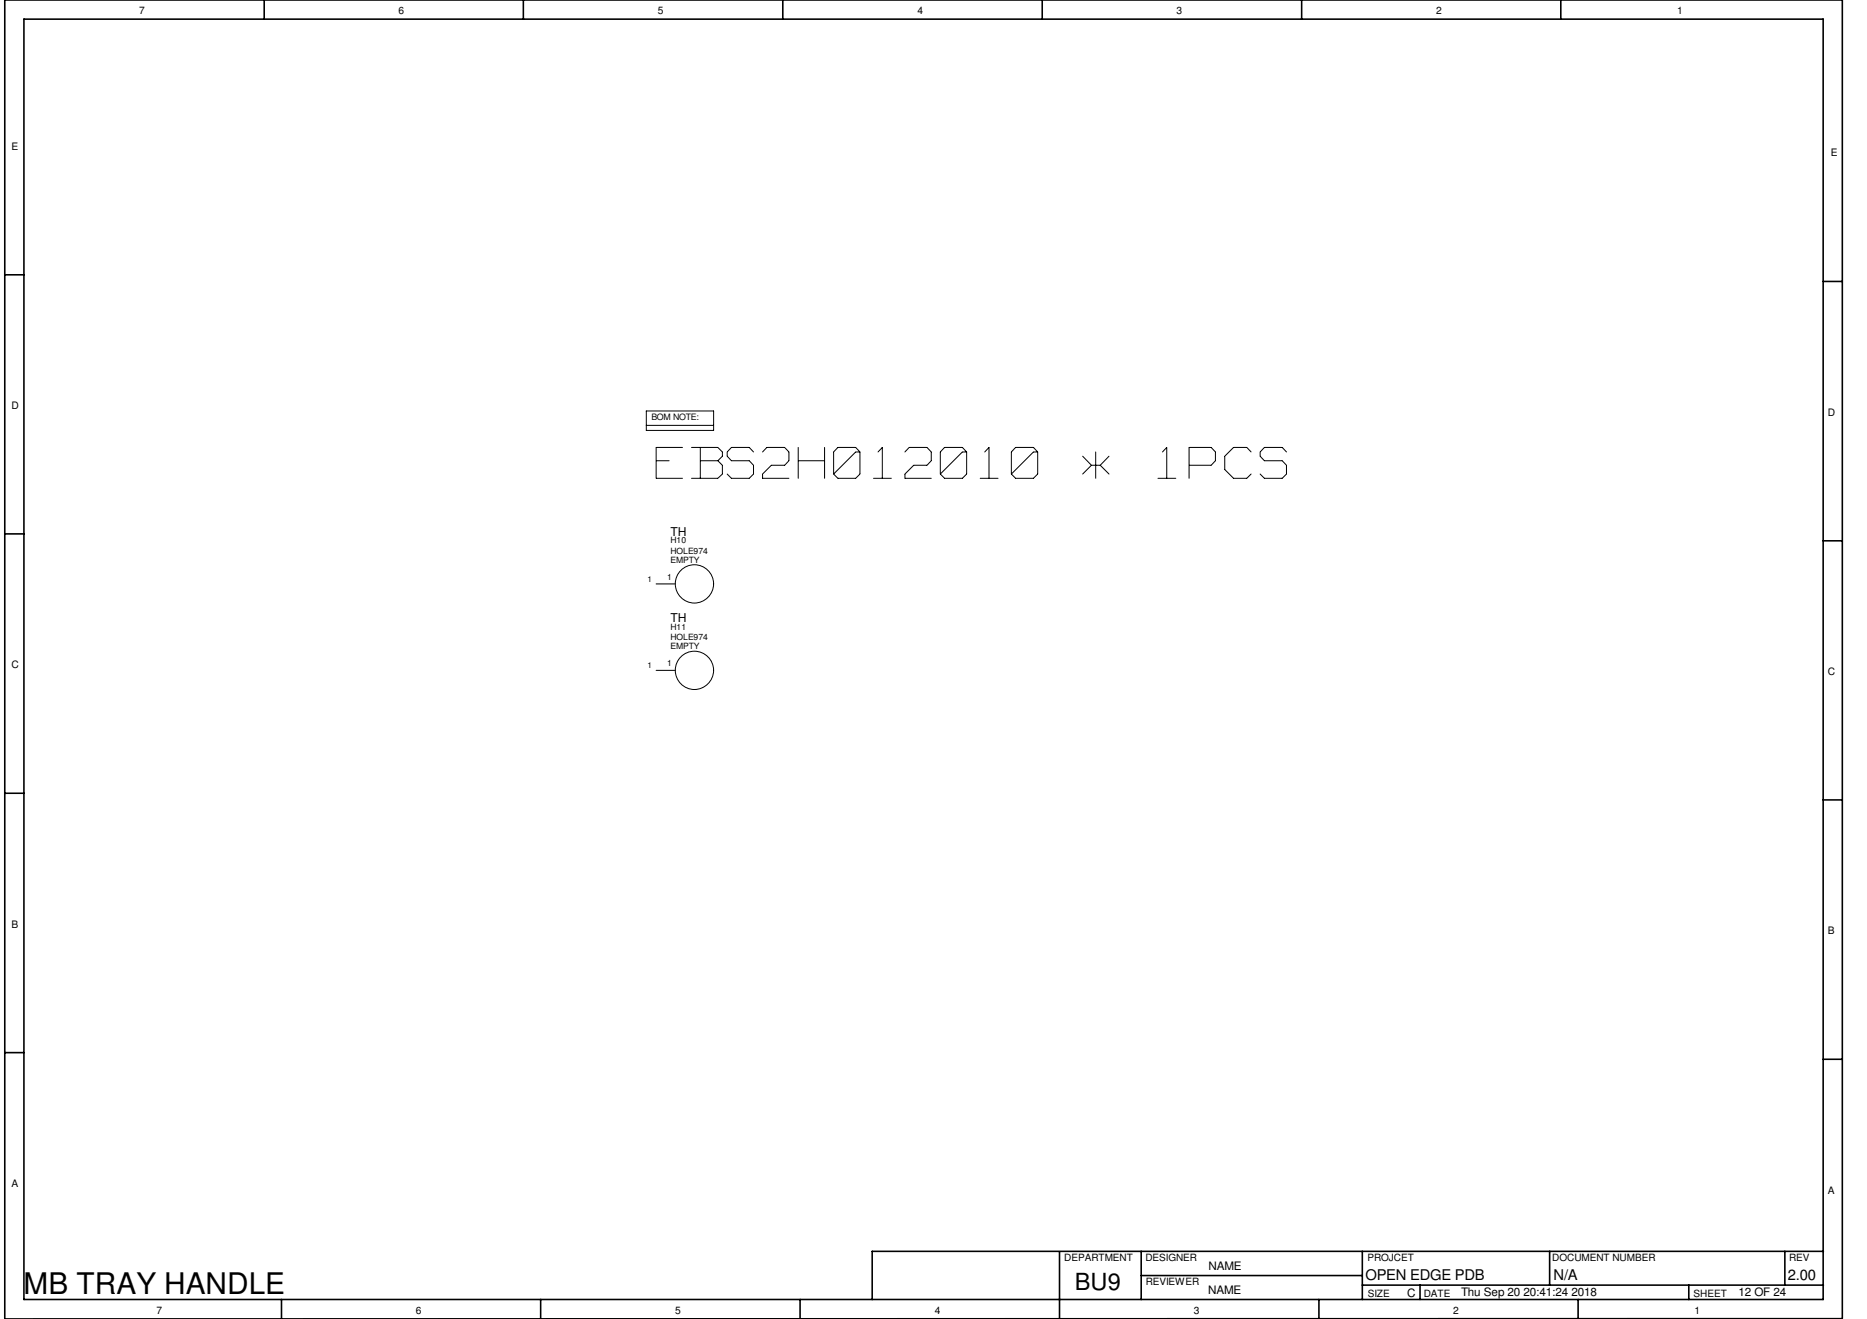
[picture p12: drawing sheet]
<svg xmlns="http://www.w3.org/2000/svg" width="297mm" height="210mm" viewBox="0 0 297 210" stroke-linecap="round" stroke-linejoin="round" font-family="sans-serif">
<g fill="none" stroke="#000" stroke-width=".25">
<path d="M3.8 3h286.3v203.8h-286.3zM42 0v3M83.3 0v3M124.5 0v3M165.8 0v3M207.1 0v3M248.3 0v3M.8 43.7h3M290.1 44.8h3M.8 85h3M290.1 86.1h3M.8 126.2h3"/>
<path d="M290.1 127.3h3M.8 167.5h3M290.1 168.6h3M168.6 199.2v10.6M181.6 199.1v7.7M216.7 199.1v7.7M246.5 199.1v5.4M284 199.1v5.4M290.1 199.1h-151.3v7.7M.8 209.8v-209.8h292.3v209.8l-292.3 .1M44.8 206.8v3M86 206.8v3"/>
<path d="M127.3 206.8v3M181.6 203h35.1M209.8 206.8v3M216.7 204.5h73.4M225.9 204.5v2.3M251.1 206.8v3M268.7 204.5v2.3"/>
</g>
<g fill="none" stroke="#000" stroke-width=".16">
<path d="M102.8 65.4h10.7v3.1h-10.7zM102.8 67.7h10.7M104.4 71.2h4.2M104.4 71.2v4.9M104.4 73.3h2.1M104.4 76.1h4.2M110 71.2h4.2M110 76.1h4.2M111.4 71.2v4.9M111.5 73.3h2.7M114.2 71.2l.7 .7M114.2 73.3l.7 .7"/>
<path d="M114.9 72.6l-.6 .7M114.9 72v.6M114.9 74.1v1.3M114.9 75.4l-.7 .7M115.7 71.9v.7M115.7 72.6l.7 .7M115.7 75.4l.7 .7M116.4 71.2l-.7 .7M116.4 71.2h2.8M116.4 73.3h2.8M116.4 76.1h2.8M119.2 71.2l.7 .7"/>
<path d="M119.2 73.3l.7 .7M119.9 74.1v1.3M119.9 75.4l-.7 .7M121.3 75.5v.6M121.4 76.1h4.1M122 71.2l-.7 .7M122 71.2h2.8M122.7 74l-1.4 1.4M122.8 74h2M124.8 71.2l.7 .7M125.5 72v1.3M125.5 73.3l-.7 .7"/>
<path d="M127 71.2v4.9M127 73.3h4.1M131.2 71.2v4.9M132.6 75.4l.7 .7M132.6 72v3.4M133.3 71.2l-.7 .7M133.3 71.2h2.8M133.3 76.1h2.8M136.1 72l-3.4 3.4M136.1 71.9h.7M136.1 71.2l.7 .7M136.8 75.4l-.7 .7"/>
<path d="M136.8 72v3.4M139 76.1h2.8M140.4 71.2v4.9M140.4 71.2l-.7 .7M144 75.5v.6M144 76.1h4.2M144.6 71.2l-.6 .7M144.7 71.2h2.7M145.4 74l-1.4 1.4M145.4 74h2M147.5 71.2l.7 .7M148.2 72v1.3"/>
<path d="M148.2 73.3l-.7 .7M149.6 75.4l.7 .7M149.6 72v3.4M150.3 71.2l-.7 .7M150.3 71.2h2.8M150.3 76.1h2.8M153.1 72l-3.5 3.4M153.1 71.9h.7M153.1 71.2l.7 .7M153.8 75.4l-.7 .7M153.8 72v3.4M156 76.1h2.8"/>
<path d="M157.3 71.2v4.9M157.3 71.2l-.6 .7M160.9 75.4l.7 .7M160.9 72v3.4M161.6 71.2l-.7 .7M161.6 71.2h2.8M161.6 76.1h2.8M164.4 72l-3.5 3.4M164.4 71.9h.7M164.4 71.2l.7 .7M165.1 75.4l-.7 .7M165.1 72v3.4"/>
<path d="M172.3 72.6l1.3 1.4M173.6 74.1l-1.3 1.3M173.7 74h1.3M174.3 71.9v4.2M175.1 74.1l1.3 1.3M176.4 72.6l-1.4 1.4M184.2 76.1h2.9M185.6 71.2v4.9M185.6 71.2l-.6 .7M189.2 71.2h3.5M189.2 71.2v4.9M189.2 74h3.5"/>
<path d="M192.7 71.2l.7 .7M193.4 73.3l-.7 .7M193.4 72v1.3M194.9 72.6v2.1M194.9 74.7l1.4 1.4M196.3 71.2l-1.4 1.4M196.3 71.2h2M196.3 76.1h2M198.4 71.2l.6 .7M199 75.4l-.6 .7M200.5 71.9v.7M200.5 72.6l.7 .7"/>
<path d="M200.5 75.4l.7 .7M201.2 71.2l-.7 .7M201.2 71.2h2.8M201.2 73.3h2.8M201.2 76.1h2.8M204 71.2l.7 .7M204 73.3l.7 .7M204.7 74.1v1.3M204.7 75.4l-.7 .7M104.4 92.9h3M104.4 106.7h3"/>
<circle cx="110.5" cy="92.9" r="3"/>
<circle cx="110.5" cy="106.7" r="3"/>
</g>
<text font-size="9.3" fill="#fff" x="104.4" y="77">EBS2H012010 * 1PCS</text>
<text font-size="4.7" x="3.8" y="206">MB TRAY HANDLE</text>
<text font-size="3.8" x="171" y="205.2">BU9</text>
<g font-size="2.3">
<text x="217.3" y="203.7">OPEN EDGE PDB</text>
<text x="247.2" y="203.6">N/A</text>
<text x="284.4" y="203.6">2.00</text>
</g>
<g font-size="1.9">
<text x="106.7" y="85.3">TH</text>
<text x="106.7" y="99">TH</text>
<text x="192.3" y="202.1">NAME</text>
<text x="192.2" y="205.9">NAME</text>
<text x="223.9" y="206.3">C</text>
<text x="232.4" y="206.3">Thu Sep 20 20:41:24 2018</text>
<text x="276.6" y="206.2">12 OF 24</text>
</g>
<g font-size="1.6">
<text x="22.1" y="2.2">7</text>
<text x="63.4" y="2.2">6</text>
<text x="104.7" y="2.2">5</text>
<text x="146" y="2.2">4</text>
<text x="187.2" y="2.2">3</text>
<text x="228.5" y="2.2">2</text>
<text x="266.8" y="2.2">1</text>
<text x="1.8" y="23.8">E</text>
<text x="291.3" y="24.9">E</text>
<text x="1.8" y="65.1">D</text>
<text x="290.8" y="66.1">D</text>
<text x="1.8" y="106.3">C</text>
<text x="290.8" y="107.4">C</text>
<text x="1.8" y="147.6">B</text>
<text x="290.8" y="148.7">B</text>
<text x="1.8" y="188.8">A</text>
<text x="290.8" y="189.9">A</text>
<text x="169.3" y="200.6">DEPARTMENT</text>
<text x="182.2" y="200.7">DESIGNER</text>
<text x="217.5" y="200.7">PROJCET</text>
<text x="247" y="200.7">DOCUMENT NUMBER</text>
<text x="284.6" y="200.7">REV</text>
<text x="24.9" y="209">7</text>
<text x="66.2" y="209">6</text>
<text x="107.4" y="209">5</text>
<text x="148.7" y="209">4</text>
<text x="182.3" y="204.5">REVIEWER</text>
<text x="189.9" y="209">3</text>
<text x="217.6" y="206.3">SIZE</text>
<text x="226.5" y="206.3">DATE</text>
<text x="231.2" y="209">2</text>
<text x="269.4" y="206.4">SHEET</text>
<text x="269.6" y="209">1</text>
</g>
<g font-size="1.4">
<text x="103.6" y="66.9">BOM NOTE:</text>
<text x="106.7" y="86.5">H10</text>
<text x="106.7" y="89.5">EMPTY</text>
<text x="106.7" y="88.1">HOLE974</text>
<text x="106.2" y="92.3">1</text>
<text x="106.7" y="100.2">H11</text>
<text x="106.7" y="101.9">HOLE974</text>
<text x="106.2" y="106">1</text>
<text x="106.7" y="103.3">EMPTY</text>
</g>
<g font-size="1.3">
<text x="103" y="92.6">1</text>
<text x="103" y="106.3">1</text>
</g>
</svg>
